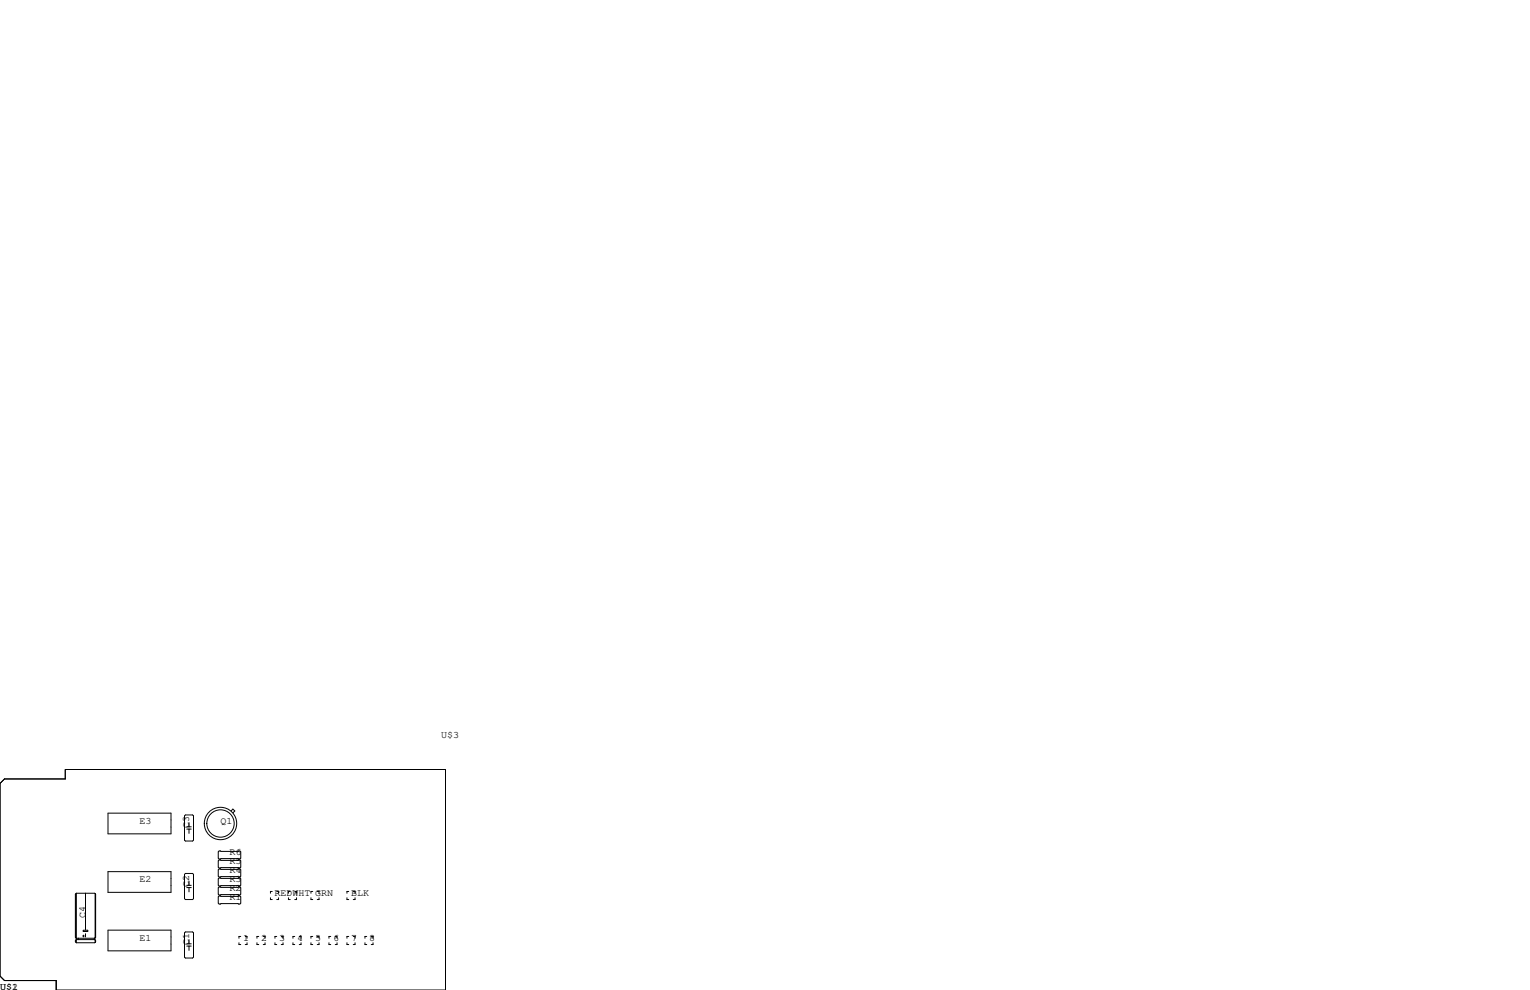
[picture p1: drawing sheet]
<svg xmlns="http://www.w3.org/2000/svg" width="432mm" height="279mm" viewBox="0 0 432 279" stroke-linecap="round" stroke-linejoin="round" font-family="sans-serif">
<g fill="none" stroke="#000" stroke-width=".28">
<path d="M0 221.1l1.3-1.3h17.1v-2.6h107.3v62.2h-109.8v-2.7h-14.6l-1.3-1.2zM30.5 229.5h17.8v5.8h-17.8zM52.3 230h2.1l.2 .3v6.8l-.2 .3h-2.1l-.2-.3v-6.8zM52.7 234h1.3M52.7 233.3h1.3M53.3 232.2v1.1M53.3 234v1.2M65.2 228.9l.5-.6 .6 .6-.6 .5M21.4 252.3v12.2M21.5 252.1l-.2 .2v12.2l.2 .3h5.2M21.5 252.1v14M21.5 252.1l5.4 .1"/>
<path d="M24.1 252.1v10.3M26.9 252.2l.1 12.3M26.9 252.2v12.5M26.9 252.3l.1 12.2M30.5 246h17.8v5.8h-17.8zM52.1 246.8l.2-.3h2.1l.2 .3v6.8l-.2 .3h-2.1l-.2-.3zM52.7 250.5h1.3M52.7 249.9h1.3M53.3 248.7v1.2M53.3 250.5v1.2M61.6 250.6l.2-.3h5.9l.2 .3v1.7l-.2 .3h-5.9l-.2-.3zM61.6 253.1l.2-.2h5.9l.2 .2v1.8l-.2 .2h-5.9l-.2-.2z"/>
<path d="M61.6 245.5l.2-.3h5.9l.2 .3v1.8l-.2 .2h-5.9l-.2-.2zM61.6 248l.2-.2h5.9l.2 .2v1.8l-.2 .3h-5.9l-.2-.3zM61.8 240.2h5.9l.2 .2v1.8l-.2 .2h-5.9l-.2-.2v-1.8zM61.8 242.7h5.9l.2 .3v1.7l-.2 .3h-5.9l-.2-.3v-1.7zM76.3 253.4v.5h.5M76.8 251.6h-.5v.5M78.1 251.6h.5v.5M78.6 253.4v.5h-.5M81.4 253.4v.5h.5M81.9 251.6h-.5v.5M83.2 251.6h.5v.5M83.7 253.4v.5h-.5"/>
<path d="M87.8 253.4v.5h.5M88.3 251.6h-.5v.5M89.5 251.6h.5v.5M90 253.4v.5h-.5M97.9 253.4v.5h.5M98.4 251.6h-.5v.5M99.7 251.6h.5v.5M100.2 253.4v.5h-.5M21.4 265.4v.4M21.7 264.9v.1M22.1 264.8v.4M23.3 264.2h.5"/>
<path d="M23.5 262.5h1.3v.4h-1.3zM23.6 263.9v.5M24.1 263.5v.9M26.6 264.8v.4M26.7 264.8v.4M26.7 265.2h-5.2l-.2 .2v.4l.2 .3M26.7 265.2l.3 .2v.4M26.9 265.3v.6M26.9 265.4l.1 .4M27 265.8l-.3 .3h-5.2M27 264.5l-.3 .3M30.5 262.5h17.8v5.9h-17.8z"/>
<path d="M52.1 263.3l.2-.3h2.1l.2 .3v6.8l-.2 .3h-2.1l-.2-.3zM52.7 267h1.3M52.7 266.4h1.3M53.3 265.2v1.2M53.3 267v1.2M67.4 266.1v.5h.5M67.9 264.3h-.5v.5M69.2 264.3h.5v.5M69.7 266.1v.5h-.5M72.5 266.1v.5h.5M73 264.3h-.5v.5M74.3 264.3h.5v.5"/>
<path d="M74.8 266.1v.5h-.5M77.6 266.1v.5h.5M78.1 264.3h-.5v.5M79.4 264.3h.5v.5M79.9 266.1v.5h-.5M82.7 266.1v.5h.5M83.2 264.3h-.5v.5M84.5 264.3h.5v.5M85 266.1v.5h-.5M87.8 266.1v.5h.5M88.3 264.3h-.5v.5M89.5 264.3h.5v.5"/>
<path d="M90 266.1v.5h-.5M92.8 266.1v.5h.5M93.3 264.3h-.5v.5M94.6 264.3h.5v.5M95.1 266.1v.5h-.5M97.9 266.1v.5h.5M98.4 264.3h-.5v.5M99.7 264.3h.5v.5M100.2 266.1v.5h-.5M103 266.1v.5h.5M103.5 264.3h-.5v.5M104.8 264.3h.5v.5"/>
<path d="M105.3 266.1v.5h-.5"/>
<circle cx="62.2" cy="232.4" r="4.6"/>
<circle cx="62.2" cy="232.4" r="3.9"/>
</g>
<g font-size="2.8">
<text x="124.5" y="208.3">U$3</text>
<text x="39.4" y="232.4">E3</text>
<text x="53.3" y="233.7" transform="rotate(-90 53.3 233.7)">C3</text>
<text x="62.2" y="232.4">Q1</text>
<text x="64.8" y="243.8">R5</text>
<text x="64.8" y="241.3">R6</text>
<text x="39.4" y="248.9">E2</text>
<text x="53.3" y="250.2" transform="rotate(-90 53.3 250.2)">C2</text>
<text x="64.8" y="251.5">R2</text>
<text x="64.8" y="248.9">R3</text>
<text x="64.8" y="246.4">R4</text>
<text x="64.8" y="254">R1</text>
<text x="77.5" y="252.7">REDWHT GRN</text>
<text x="99.1" y="252.7">BLK</text>
<text x="24.1" y="259.1" transform="rotate(-90 24.1 259.1)">C4</text>
<text x="39.4" y="265.4">E1</text>
<text x="53.3" y="266.7" transform="rotate(-90 53.3 266.7)">C1</text>
<text x="68.6" y="265.4">1</text>
<text x="73.7" y="265.4">2</text>
<text x="78.7" y="265.4">3</text>
<text x="83.8" y="265.4">4</text>
<text x="88.9" y="265.4">5</text>
<text x="94" y="265.4">6</text>
<text x="99.1" y="265.4">7</text>
<text x="104.1" y="265.4">8</text>
<text x="0" y="279.4">U$1</text>
<text x="3.4" y="279.4">2</text>
</g>
</svg>
